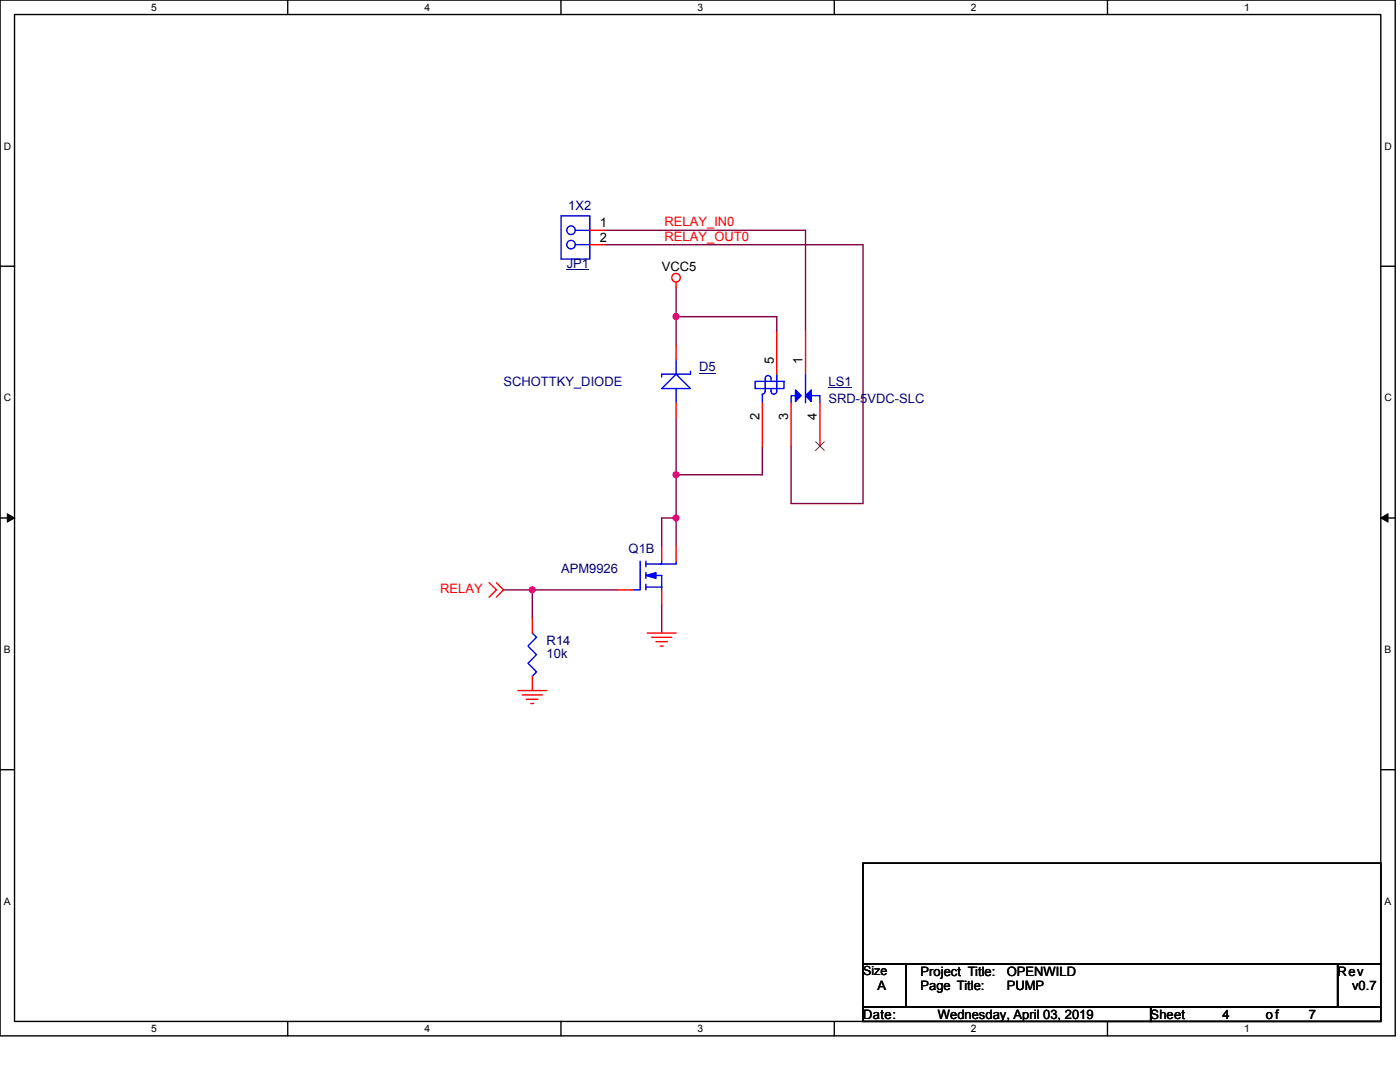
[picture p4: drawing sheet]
<svg xmlns="http://www.w3.org/2000/svg" width="279mm" height="216mm" viewBox="0 0 279 216" stroke-linecap="round" stroke-linejoin="round" font-family="sans-serif">
<path d="M0 0h278.4v206.7h-278.4zM2.9 2.9h272.7v200.9h-272.7z" fill="none" stroke="#000" stroke-width=".28"/>
<g fill="#fff">
<path d="M30.2 .3h1.1v2.3h-1.1z"/>
<path d="M30.2 204.1h1.1v2.3h-1.1z"/>
</g>
<path d="M57.4 0v2.9M57.4 203.8v2.9" fill="none" stroke="#000" stroke-width=".28"/>
<g fill="#fff">
<path d="M84.7 .3h1.1v2.3h-1.1z"/>
<path d="M84.7 204.1h1.1v2.3h-1.1z"/>
</g>
<path d="M112 0v2.9M112 203.8v2.9" fill="none" stroke="#000" stroke-width=".28"/>
<g fill="#fff">
<path d="M139.2 .3h1.2v2.3h-1.2z"/>
<path d="M139.2 204.1h1.2v2.3h-1.2z"/>
</g>
<path d="M166.5 0v2.9M166.5 203.8v2.9" fill="none" stroke="#000" stroke-width=".28"/>
<g fill="#fff">
<path d="M193.8 .3h1.1v2.3h-1.1z"/>
<path d="M193.8 204.1h1.1v2.3h-1.1z"/>
</g>
<path d="M221 0v2.9M221 203.8v2.9" fill="none" stroke="#000" stroke-width=".28"/>
<g fill="#fff">
<path d="M248.3 .3h1.1v2.3h-1.1z"/>
<path d="M248.3 204.1h1.1v2.3h-1.1z"/>
<path d="M.7 28h1.5v2.3h-1.5z"/>
<path d="M276.3 28h1.5v2.3h-1.5z"/>
<path d="M.7 78.2h1.5v2.3h-1.5z"/>
<path d="M276.3 78.2h1.5v2.3h-1.5z"/>
</g>
<path d="M0 53.1h2.9M275.6 53.1h2.8" fill="none" stroke="#000" stroke-width=".28"/>
<g fill="#fff">
<path d="M.7 128.5h1.4v2.2h-1.4z"/>
<path d="M276.3 128.5h1.4v2.2h-1.4z"/>
</g>
<path d="M0 103.4h2.9M275.6 103.4h2.8" fill="none" stroke="#000" stroke-width=".28"/>
<path d="M1.5 102.5l1.4 .9-1.4 .8zM275.6 103.4l1.4-.9v1.7z" fill="#000" stroke="#000" stroke-width=".2"/>
<g fill="#fff">
<path d="M.7 178.7h1.4v2.3h-1.4z"/>
<path d="M276.3 178.7h1.4v2.3h-1.4z"/>
</g>
<path d="M0 153.6h2.9M275.6 153.6h2.8M172.2 172.2h103.4v20.1h-103.4zM172.2 192.3h8.6v8.6h-8.6zM180.8 192.3h86.2v8.6h-86.2zM267 192.3h8.6v8.6h-8.6zM172.2 200.9h57.4v2.9h-57.4zM229.6 200.9h46v2.9h-46z" fill="none" stroke="#000" stroke-width=".28"/>
<g fill="none" stroke="#800040" stroke-width=".28">
<path d="M120.6 48.8h51.6v51.7h-14.3v-11.5M120.6 46h40.2v20M134.9 57.4v5.8M134.9 63.2v5.7M134.9 63.2h20.1v2.8M134.9 83.3v11.4M134.9 94.7v8.7M152.1 89v5.7h-17.2M100.5 117.7h5.7M106.2 117.7v5.7M106.2 117.7h17.2M134.9 103.4h-2.8v5.7"/>
<path d="M134.9 103.4v5.7M132.1 120.6v5.7"/>
</g>
<g fill="#f0f" stroke="#f0f" stroke-width=".28">
<circle cx="134.9" cy="94.7" r=".57"/>
<circle cx="134.9" cy="63.2" r=".57"/>
<circle cx="106.2" cy="117.7" r=".57"/>
<circle cx="134.9" cy="103.3" r=".57"/>
</g>
<g fill="none" stroke="#f00" stroke-width=".28">
<path d="M117.7 48.8h2.9M117.7 46h2.9M134.9 56.3v1.1M134.9 68.9v2.9M155 66v8.7M160.8 66v8.7M134.9 80.4v2.9M152.1 80.4v8.6M157.9 80.4v8.6M163.6 80.4v8.6M97.6 116.3l1.5 1.4-1.5 1.4M99.1 116.3l1.4 1.4-1.4 1.4"/>
<path d="M123.4 117.7h2.9M132.1 117.7v2.9M132.1 109.1v2.9M134.9 109.1v2.9M103.4 137.8h5.7M104.2 138.7h4M105.1 139.5h2.3M106.2 123.4v2.9M106.2 134.9v2.9M129.2 126.3h5.7M130 127.2h4.1M130.9 128h2.3"/>
<path d="M131.8 128.9h.6M105.9 140.4h.6"/>
<circle cx="134.9" cy="55.4" r=".85"/>
</g>
<g fill="none" stroke="#00f" stroke-width=".28">
<path d="M112 43.1h5.7v8.6h-5.7zM114.8 48.8h2.9M114.8 46h2.9M132.1 77.5l2.8-2.8 2.9 2.8zM134.9 77.5v2.9M134.9 71.8v2.9M137.8 74.1v.6h-5.7v.5M150.7 76.1h5.8v1.4h-5.8zM152.1 78.7v1.7M152.7 78.1l-.3 .5-.3 .1M152.7 75.5a.57 .57 0 0 1 .6-.5 .57 .57 0 0 1 .6 .5M152.7 75.5v2.6"/>
<path d="M153.9 75.5v.6M155 74.7v3.4a.57 .57 0 0 1-.6 .6 .57 .57 0 0 1-.5-.6v-.6M158.7 79h-.8v1.4M160.8 74.7v5.7M161.9 79h1.7v1.4M127.8 112v5.7h-1.5M128.9 114.3v1.1M128.9 112v1.1M128.9 116.6v1.1M128.9 117.1h3.2M129.2 114.8h2.9v2.9M132.1 112v.5h-3.2"/>
<path d="M134.9 112v.5h-3.1M106.2 126.3l.9 .9-1.7 1.7 1.7 1.7-1.7 1.8 1.7 1.7-.9 .8"/>
<circle cx="114" cy="45.9" r=".85"/>
<circle cx="114" cy="48.8" r=".85"/>
</g>
<path d="M113.1 53.8h4.5M139.5 74.5h3.3M165.4 77.4h4.5" fill="none" stroke="#000080" stroke-width=".2"/>
<g fill="#00f" stroke="#00f" stroke-width=".28">
<path d="M158.7 77.8l1.2 1.2-1.2 1.1z" fill-rule="evenodd"/>
<path d="M161.9 77.8v2.3l-1.1-1.1z" fill-rule="evenodd"/>
<path d="M128.9 114.8l2-.5v1.1z" fill-rule="evenodd"/>
</g>
<path d="M162.8 88.1l1.7 1.8M164.5 88.1l-1.7 1.8" fill="none" stroke="#804000" stroke-width=".2"/>
<g font-size="2.6" fill="#000080">
<text x="113.4" y="42">1X2</text>
<text x="113.1" y="53.4">JP1</text>
<text x="100.5" y="77">SCHOTTKY_DIODE</text>
<text x="139.5" y="74.1">D5</text>
<text x="165.4" y="77">LS1</text>
<text x="165.4" y="80.4">SRD-5VDC-SLC</text>
<text x="125.5" y="110.3">Q1B</text>
<text x="112" y="114.3">APM9926</text>
<text x="109.1" y="128.7">R14</text>
<text x="109.1" y="131.2">10k</text>
</g>
<g font-size="2.6">
<text x="119.7" y="45.4">1</text>
<text x="119.7" y="48.2">2</text>
<text x="132.1" y="54">VCC5</text>
<text x="154.4" y="72.6" transform="rotate(-90 154.4 72.6)">5</text>
<text x="160.2" y="72.6" transform="rotate(-90 160.2 72.6)">1</text>
<text x="151.6" y="83.8" transform="rotate(-90 151.6 83.8)">2</text>
<text x="157.3" y="83.8" transform="rotate(-90 157.3 83.8)">3</text>
<text x="163" y="83.8" transform="rotate(-90 163 83.8)">4</text>
<text x="175.1" y="197.5">A</text>
<text x="183.7" y="194.7">Project Title:</text>
<text x="183.7" y="197.5">Page Title:</text>
<text x="200.9" y="194.7">OPENWILD</text>
<text x="200.9" y="197.5">PUMP</text>
<text x="267" y="194.7">Rev</text>
<text x="269.8" y="197.5">v0.7</text>
<text x="172.2" y="203.3">Date:</text>
<text x="187.2" y="203.3">Wednesday, April 03, 2019</text>
<text x="229.6" y="203.3">Sheet</text>
<text x="244" y="203.3">4</text>
<text x="252.6" y="203.3">of</text>
<text x="261.2" y="203.3">7</text>
</g>
<g font-size="2.6" fill="#f00">
<text x="132.6" y="45.2">RELAY_IN0</text>
<text x="132.6" y="48">RELAY_OUT0</text>
<text x="87.9" y="118.3">RELAY</text>
</g>
<text font-size="2.5" x="172.2" y="194.6">Size</text>
<g font-size="2">
<text x="30.2" y="2.2">5</text>
<text x="84.7" y="2.2">4</text>
<text x="139.2" y="2.2">3</text>
<text x="193.8" y="2.2">2</text>
<text x="248.3" y="2.2">1</text>
<text x=".7" y="29.8">D</text>
<text x="276.3" y="29.8">D</text>
<text x=".7" y="80.1">C</text>
<text x="276.3" y="80.1">C</text>
<text x=".7" y="130.3">B</text>
<text x="276.3" y="130.3">B</text>
<text x=".7" y="180.5">A</text>
<text x="276.3" y="180.5">A</text>
<text x="30.2" y="206">5</text>
<text x="84.7" y="206">4</text>
<text x="139.2" y="206">3</text>
<text x="193.8" y="206">2</text>
<text x="248.3" y="206">1</text>
</g>
</svg>
